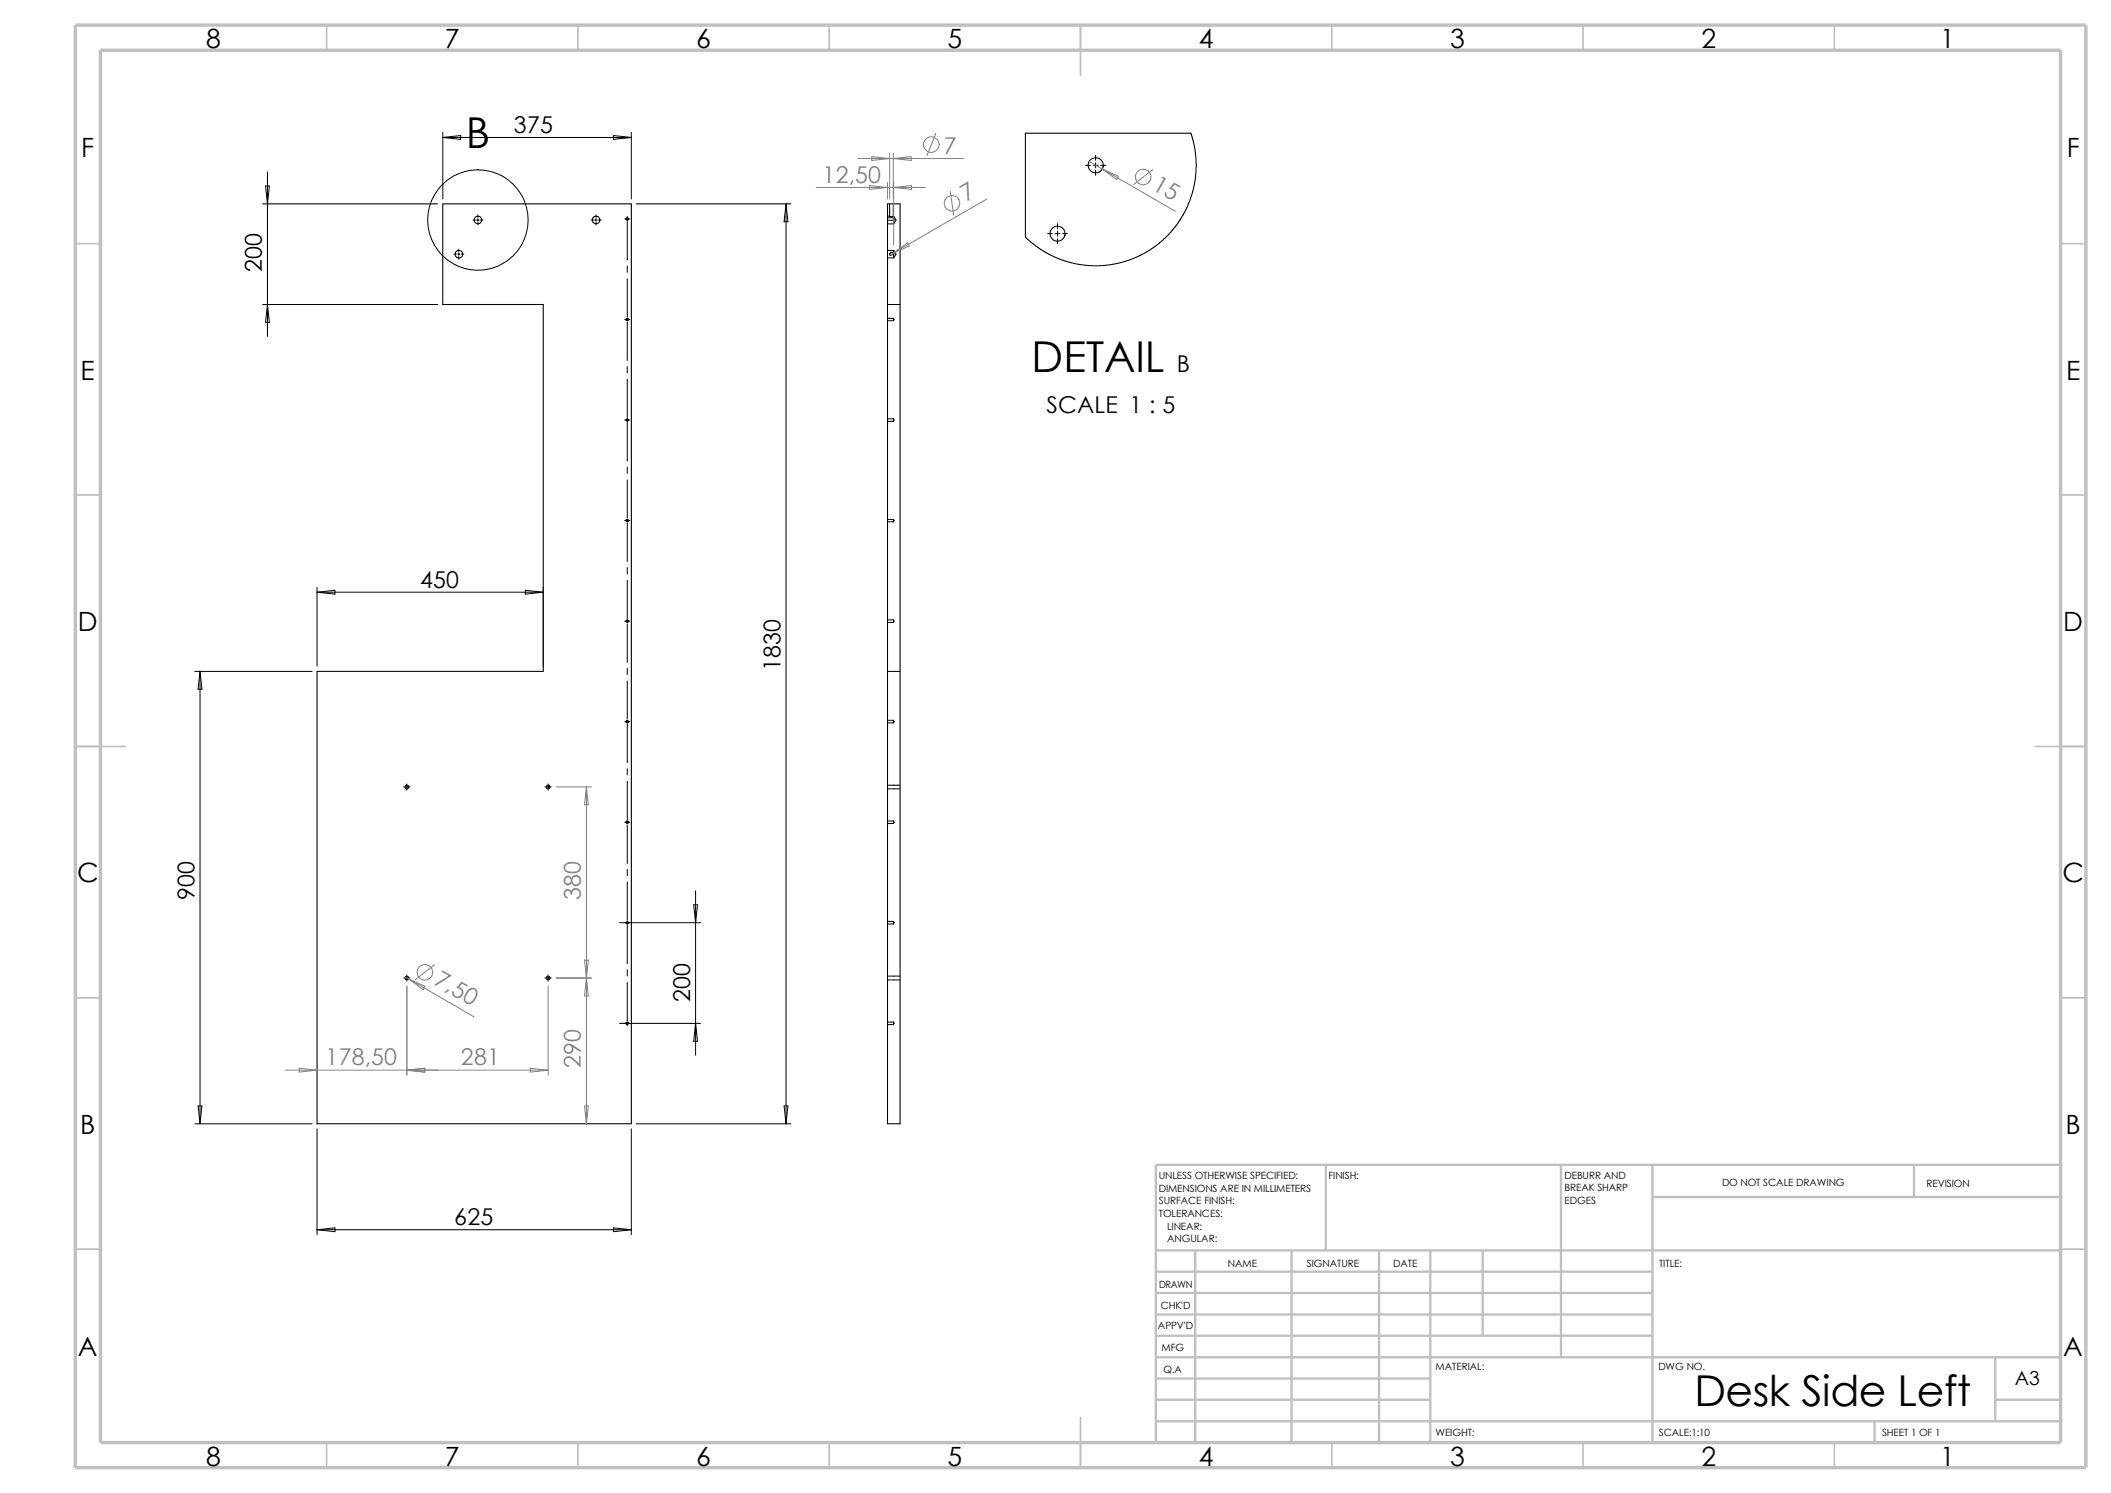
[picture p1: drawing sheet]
<svg xmlns="http://www.w3.org/2000/svg" width="420mm" height="297mm" viewBox="0 0 420 297" stroke-linecap="round" stroke-linejoin="round" font-family="sans-serif">
<g fill="none" stroke="#c0c0c0" stroke-width=".34">
<path d="M65 5v5M115 5v5M165 5v5M215 5v10M265 5v5M315 5v5M365 5v5M15 48.5h5M410 48.5h5M15 98.5h5M410 98.5h5M15 148.5h10"/>
<path d="M405 148.5h10M15 198.5h5M410 198.5h5M15 248.5h5M410 248.5h5M65 287v5M115 287v5M165 287v5M215 282v10M265 287v5M315 287v5M365 287v5"/>
</g>
<g fill="none" stroke="#c0c0c0" stroke-width=".47">
<path d="M263.8 231.7v17.1M310.6 231.7v38.3M328.8 231.7v55.3M328.8 238.1h81.2M380.8 231.7v6.4M410 231.7h-180v55.3M230 248.8h180M230 257.2h98.8M230 253h98.8M237.8 248.8v38.2M257 248.8v38.2M274.4 248.8v38.2"/>
<path d="M284.6 248.8v38.2M295 248.8v16.9M230 265.7h98.8M230 261.5h98.8M230 278.5h54.6M230 274.2h54.6M230 270h180M397 278.5h13M397 270v12.7M230 282.7h180M373 282.7v4.3"/>
</g>
<path d="M15 5h400v287h-400zM20 10h390v277h-390z" fill="none" stroke="#c0c0c0" stroke-width=".68" stroke-linecap="butt"/>
<g fill="none" stroke="#000" stroke-width=".21">
<path d="M236.9 26.5h-32.9v20.7M88.1 40.6h37.5v183h-62.5v-90h45v-73h-20zM176.6 40.6h2.5v183h-2.5z"/>
<circle cx="218" cy="32.9" r="1.49"/>
<circle cx="91.3" cy="50.6" r=".75"/>
<circle cx="95.1" cy="43.8" r=".75"/>
<circle cx="118.6" cy="43.8" r=".75"/>
<circle cx="124.8" cy="43.6" r=".24"/>
<circle cx="210.4" cy="46.5" r="1.51"/>
<circle cx="124.8" cy="63.6" r=".25"/>
<circle cx="124.8" cy="83.6" r=".24"/>
<circle cx="124.8" cy="103.6" r=".25"/>
<circle cx="124.8" cy="123.6" r=".25"/>
<circle cx="80.9" cy="156.6" r=".38"/>
<circle cx="109.1" cy="156.6" r=".38"/>
<circle cx="124.8" cy="143.6" r=".24"/>
<circle cx="124.8" cy="163.6" r=".25"/>
<circle cx="81" cy="194.6" r=".37"/>
<circle cx="109.1" cy="194.6" r=".37"/>
<circle cx="124.8" cy="183.6" r=".24"/>
<circle cx="124.8" cy="203.6" r=".25"/>
</g>
<g fill="none" stroke="#000" stroke-width=".2">
<path d="M52.8 37h.8l-.4 3.6zM53.2 34.2v32.7M88.1 27.3l3.6-.3v.7zM88.1 27.3h37.5M88.1 26.3v13.3M122 27l3.6 .3-3.6 .4zM125.6 26.3v13.3M216 32.9h1M217.5 32.9h1M218 30.9v1M218 32.4v1M218 33.9v1"/>
<path d="M219 32.9h1M236.9 26.5l.9 3.5 .2 3.3-.3 3-.8 3.2-1.3 2.9-1.6 2.5-2.6 2.8-2.3 1.8-2.3 1.3-1.4 .7-3 .9-3.6 .5-2.8-.1-3.2-.6-3.5-1.3-3-1.8-2.3-1.9M52.2 40.6h34.9M90.3 50.5h.5M91.1 50.5h.4M91.3 49.6v.5M91.3 50.3v.5M91.3 51.1v.5M91.8 50.5h.5M94.1 43.8h.5M94.8 43.8h.5M95.1 42.8v.5"/>
<path d="M95.1 43.5v.5M95.1 44.3v.4M95.6 43.8h.5M117.6 43.8h.5M118.3 43.8h.5M118.6 42.8v.5M118.6 43.5v.5M118.6 44.3v.4M119.1 43.8h.5M124.3 43.6h1M124.8 43.1v.7M124.8 44.1v7.6"/>
<path d="M124.8 52.9v1.3M124.8 55.5v7.6M126.6 40.6h30.8M156.4 40.6v183M156.4 40.6l.4 3.5h-.8zM176.6 43h.4M176.6 43.8h1.2M176.6 43.3h1.2M176.6 44.5h1.2M176.6 51.3h1.2M176.6 49.8h1.2M177 40.6v2.4"/>
<path d="M177 43h.7M177.1 50.8h.1M177.6 50.7a.35 .35 0 0 0 0-.4 .35 .35 0 0 0-.4-.1l-.2 .3 .1 .3M177.7 43h.1M177.7 40.6v2.4M177.8 43.3v.5M177.8 43.3l.1 .3-.1 .2M177.8 43v1.5M177.8 49.8v1.5M177.8 43l.5 .8-.5 .7M177.8 49.8l.5 .7-.5 .8M208.4 46.5h1"/>
<path d="M209.9 46.5h1M210.4 44.5v1M210.4 46v1M210.4 47.5v1M211.4 46.5h1M52.2 60.6h34.9M53.2 60.6l.4 3.5h-.8zM124.3 63.6h1M124.8 63.3v.5M124.8 64.1v7.6M124.8 72.9v1.3M124.8 75.4v7.7"/>
<path d="M176.6 60.6h2.5M176.6 63.8h1.2M176.6 63.3h1.2M177.8 63.3v.5M177.8 63.3l.1 .3-.1 .2M124.3 83.6h1M124.8 83.3v.5M124.8 84.1v7.6M124.8 92.9v1.3M124.8 95.5v7.6M176.6 83.8h1.2M176.6 83.3h1.2"/>
<path d="M177.8 83.3v.5M177.8 83.3l.1 .3-.1 .2M63.1 117.8l3.5-.4v.8zM63.1 116.8v15.7M63.1 117.8h45M104.5 117.4l3.6 .4-3.6 .4zM108.1 116.8v15.7M124.3 103.5h1M124.8 103.3v.5M124.8 104.1v7.6M124.8 112.9v1.3M124.8 115.4v7.7"/>
<path d="M176.6 103.8h1.2M176.6 103.3h1.2M177.8 103.3v.5M177.8 103.3l.1 .2-.1 .3M38.8 133.6h23.3M39.8 133.6v90M39.8 133.6l.4 3.5h-.8zM124.3 123.6h1M124.8 123.3v.5M124.8 124.1v7.6M124.8 132.9v1.3M124.8 135.5v7.5"/>
<path d="M176.6 133.6h2.5M176.6 123.8h1.2M176.6 123.3h1.2M177.8 123.3v.5M177.8 123.3l.1 .3-.1 .2M80.3 156.5h.1M80.7 156.5h.5M80.9 156v.1M80.9 156.3v.5M80.9 157.1v.1M81.4 156.5h.2M108.4 156.5h.1"/>
<path d="M108.8 156.5h.5M109.1 156v.1M109.1 156.3v.5M109.1 157.1v.1M109.6 156.5h.1M124.3 143.6h1M124.8 143.3v.5M124.8 144.1v7.6M124.8 152.9v1.3M124.8 155.4v7.7M176.6 143.8h1.2M176.6 143.3h1.2"/>
<path d="M176.6 156.9h2.5M176.6 156.2h2.5M177.8 143.3v.5M177.8 143.3l.1 .3-.1 .2M124.3 163.6h1M124.8 163.3v.5M124.8 164.1v7.6M124.8 172.9v1.3M124.8 175.5v7.5M138.4 177.2v32.7M176.6 163.8h1.2M176.6 163.3h1.2"/>
<path d="M177.8 163.3v.5M177.8 163.3l.1 .3-.1 .2M80.3 194.6h.1M80.7 194.6h.5M80.9 193.9v.2M80.9 194.3v.5M80.9 195.1v.1M81.4 194.6h.2M108.4 194.6h.1M108.8 194.6h.5M109.1 193.9v.2M109.1 194.3v.5"/>
<path d="M109.1 195.1v.1M109.6 194.6h.1M123.3 183.6h16.1M124.8 183.3v.5M124.8 184.1v7.6M124.8 192.9v1.3M124.8 195.5v7.6M138 180h.8l-.4 3.6zM176.6 183.8h1.2M176.6 183.3h1.2M176.6 194.9h2.5M176.6 194.2h2.5"/>
<path d="M177.8 183.3v.5M177.8 183.3l.1 .3-.1 .2M123.3 203.6h16.1M124.8 203.3v.7M138.4 203.6l.4 3.5h-.8zM176.6 203.8h1.2M176.6 203.3h1.2M177.8 203.3v.5M177.8 203.3l.1 .3-.1 .2M38.8 223.6h23.3M39.4 220h.8l-.4 3.6zM63.1 224.6v21"/>
<path d="M125.6 224.6v21M126.6 223.6h30.8M156 220h.8l-.4 3.6zM63.1 244.6l3.5-.3v.7zM63.1 244.6h62.5M122 244.3l3.6 .3-3.6 .4z"/>
<circle cx="95.1" cy="43.8" r="10"/>
</g>
<g fill="none" stroke="#808080" stroke-width=".2">
<path d="M162.4 37.3h21.7M170.6 31.5h21.1M173 36.9l3.6 .4-3.6 .4zM173.4 31.2l3.6 .3-3.6 .4zM176.6 36.3v3.3M177 30.5v9.1M177.7 30.5v9.1M177.7 31.5l3.6-.3v.7zM177.8 36.3v12.5M177.8 37.3l3.6-.4v.8zM186.2 26.5l-1.8 4.5M189.1 38.1l.6 4.7"/>
<path d="M196.3 39.6l-18.6 10.8M216.7 32.1l2.6 1.5M219.3 33.6l14.5 8.4M219.3 33.6l3.2 1.5-.3 .6zM229.3 33.7l-3.7 3M177.7 50.4l-.7 .4M177.7 50.4l2.9-2.1 .3 .6zM110.7 156.5h7M116.7 156.5v67.1M116.7 156.5l.4 3.6h-.8zM80.6 194.4l.7 .3M80.9 196.2v17.7"/>
<path d="M81.3 194.7l3.2 1.5-.3 .6zM81.3 194.7l13 7.6M86.4 191.9l-3.8 3M109.1 196.2v17.7M110.7 194.6h7M116.3 191l.8 7.1h-.8l.8-7.1zM56.7 212.9h52.4M59.5 212.5l3.6 .4-3.6 .4zM80.9 212.9l3.6-.4v.8zM105.5 212.5l3.6 .4-3.6 .4zM116.3 220h.8l-.4 3.6z"/>
<circle cx="185.3" cy="28.8" r="1.56"/>
<circle cx="227.4" cy="35.2" r="1.55"/>
<circle cx="189.4" cy="40.4" r="1.56"/>
<circle cx="84.5" cy="193.4" r="1.57"/>
</g>
<g font-size="8.5">
<text x="92.7" y="29.4">B</text>
<text x="205.2" y="73.9">DETAIL</text>
<text x="337.1" y="279.7">Desk Side Left</text>
</g>
<g font-size="5.3">
<text x="41" y="9.6">8</text>
<text x="88.5" y="9.6">7</text>
<text x="138.5" y="9.6">6</text>
<text x="188.5" y="9.6">5</text>
<text x="238.5" y="9.6">4</text>
<text x="288.5" y="9.6">3</text>
<text x="338.5" y="9.6">2</text>
<text x="386" y="9.6">1</text>
<text x="16.2" y="31.3">F</text>
<text x="411.2" y="31.3">F</text>
<text x="16" y="75.6">E</text>
<text x="411" y="75.6">E</text>
<text x="15.5" y="125.6">D</text>
<text x="410.5" y="125.6">D</text>
<text x="15.3" y="175.6">C</text>
<text x="410.3" y="175.6">C</text>
<text x="16" y="225.6">B</text>
<text x="411" y="225.6">B</text>
<text x="15.5" y="269.8">A</text>
<text x="410.5" y="269.8">A</text>
<text x="41" y="291.6">8</text>
<text x="88.5" y="291.6">7</text>
<text x="138.5" y="291.6">6</text>
<text x="188.5" y="291.6">5</text>
<text x="238.5" y="291.6">4</text>
<text x="288.5" y="291.6">3</text>
<text x="338.5" y="291.6">2</text>
<text x="386" y="291.6">1</text>
</g>
<g font-size="4.6">
<text x="102.2" y="26.4">375</text>
<text x="52.1" y="54.2" transform="rotate(-90 52.1 54.2)">200</text>
<text x="234.1" y="74">B</text>
<text x="208.2" y="82.3">SCALE 1 : 5</text>
<text x="83.6" y="116.9">450</text>
<text x="155.3" y="133.5" transform="rotate(-90 155.3 133.5)">1830</text>
<text x="38.7" y="179" transform="rotate(-90 38.7 179)">900</text>
<text x="137.3" y="199.2" transform="rotate(-90 137.3 199.2)">200</text>
<text x="90.4" y="243.7">625</text>
</g>
<g font-size="4.6" fill="#808080">
<text x="187.8" y="30.6">7</text>
<text x="163.7" y="36.4">12,50</text>
<text x="192.2" y="40.2" transform="rotate(-30 192.2 40.2)">7</text>
<text x="229" y="37.5" transform="rotate(30 229 37.5)">15</text>
<text x="115.6" y="179" transform="rotate(-90 115.6 179)">380</text>
<text x="86.1" y="195.8" transform="rotate(30 86.1 195.8)">7,50</text>
<text x="64.8" y="212">178,50</text>
<text x="91.7" y="212">281</text>
<text x="115.6" y="212.4" transform="rotate(-90 115.6 212.4)">290</text>
</g>
<text font-size="3.9" x="400.9" y="275.5">A3</text>
<g font-size="2">
<text x="230.5" y="234.6">UNLESS OTHERWISE SPECIFIED:</text>
<text x="230.5" y="237.1">DIMENSIONS ARE IN MILLIMETERS</text>
<text x="230.5" y="239.6">SURFACE FINISH:</text>
<text x="264.3" y="234.6">FINISH:</text>
<text x="311.3" y="239.5">EDGES</text>
<text x="311.3" y="234.5">DEBURR AND</text>
<text x="311.3" y="237">BREAK SHARP</text>
<text x="342.6" y="236">DO NOT SCALE DRAWING</text>
<text x="383.3" y="236.2">REVISION</text>
<text x="230.5" y="242.1">TOLERANCES:</text>
<text x="232.2" y="244.6">LINEAR:</text>
<text x="232.2" y="247.1">ANGULAR:</text>
<text x="260" y="252">SIGNATURE</text>
<text x="277.2" y="252">DATE</text>
<text x="330.1" y="252">TITLE:</text>
<text x="230.6" y="256.2">DRAWN</text>
<text x="244.3" y="252.1">NAME</text>
<text x="230.9" y="260.4">CHK'D</text>
<text x="230.4" y="264.5">APPV'D</text>
<text x="231.1" y="268.8">MFG</text>
<text x="231.5" y="273.1">Q.A</text>
<text x="285.6" y="272.5">MATERIAL:</text>
<text x="329.9" y="272.5">DWG NO.</text>
<text x="285.6" y="285.6">WEIGHT:</text>
<text x="330" y="285.6">SCALE:1:10</text>
<text x="374.4" y="285.6">SHEET 1 OF 1</text>
</g>
</svg>
